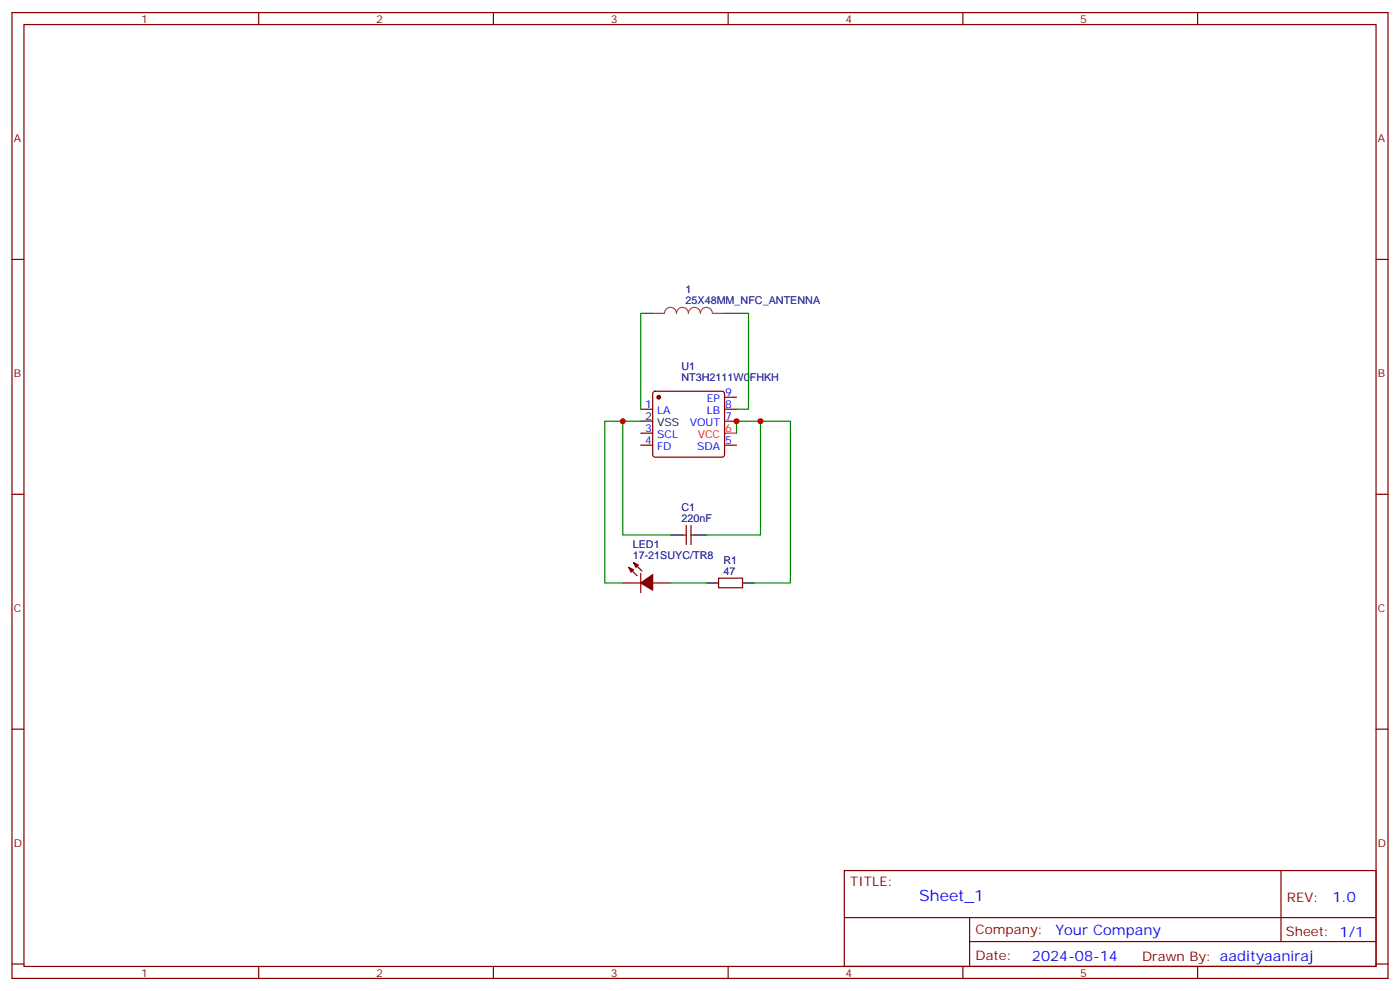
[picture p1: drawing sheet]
<svg xmlns="http://www.w3.org/2000/svg" width="412mm" height="292mm" viewBox="0 0 412 292" stroke-linecap="round" stroke-linejoin="round" font-family="sans-serif">
<g fill="none" stroke="#870000" stroke-width=".35">
<path d="M3.5 3.7h405.4v284.3h-405.4zM7.1 7.2h398.2v277.3h-398.2zM76.2 3.7v3.5M145.3 3.7v3.5M214.5 3.7v3.5M283.6 3.7v3.5M352.8 3.7v3.5M3.5 76.4h3.6M405.3 76.4h3.6M192.5 115.4l.5-.2h19.7l.5 .2 .2 .5v18l-.2 .5-.5 .2h-19.7l-.5-.2-.2-.5v-18zM213.4 116.9h3.6M188.7 120.5h3.6"/>
<path d="M188.7 131.1h3.6M188.7 127.5h3.6M213.4 120.5h3.6M213.4 124h3.6M213.4 131.1h3.6M3.5 145.5h3.6M201.1 157.5h1M202.1 154.7v5.6M203.6 154.7v5.6M203.6 157.5h1M405.3 145.5h3.6M183.4 171.6h5.3"/>
<path d="M185.2 167l2.5 2.5M186.6 165.6l2.5 2.5M188.7 168.8v5.6M192.3 171.6h5.3M211.7 170.2h7v2.8h-7zM3.5 214.7h3.6M405.3 214.7h3.6M248.7 256.3h156.6v28.2h-156.6zM377.3 256.3v20.9M248.7 270.1h156.5M285.6 277.2h119.6M285.6 270.1v14.2"/>
<path d="M3.5 283.8h3.6M76.2 284.5v3.5M145.3 284.5v3.5M214.5 284.5v3.5M283.6 284.5v3.5M352.8 284.5v3.5M405.3 283.8h3.6"/>
</g>
<path d="M213.4 127.5h3.6" fill="none" stroke="#f00" stroke-width=".35"/>
<path d="M188.7 124h3.6M197.6 157.5h3.5M204.6 157.5h3.5M208.1 171.6h3.6M218.7 171.6h3.5" fill="none" stroke="#000" stroke-width=".35"/>
<g fill="#870000" stroke="#870000" stroke-width=".35">
<path d="M185.2 167l1.4 .7-.7 .8z"/>
<path d="M186.6 165.6l1.4 .7-.7 .7z"/>
<path d="M188.7 171.6l3.6-2.4v4.5z"/>
<circle cx="194" cy="116.9" r=".53"/>
</g>
<path d="M192.3 92.3h3.4a1.76 1.76 0 0 1 1.8-1.8 1.76 1.76 0 0 1 1.8 1.8 1.76 1.76 0 0 1 1.7-1.8 1.76 1.76 0 0 1 1.8 1.8 1.76 1.76 0 0 1 1.8-1.8 1.76 1.76 0 0 1 1.7 1.8 1.76 1.76 0 0 1 1.8-1.8 1.76 1.76 0 0 1 1.7 1.8M210 92.3h3.4" fill="none" stroke="#a64a4a" stroke-width=".35"/>
<path d="M192.3 92.3h-3.6v28.2M213.4 92.3h7.1v28.2h-3.5M183.4 124h-5.2v47.6h5.2M188.7 124h-5.3v33.5h14.2M217 127.5v-3.5h7v33.5h-15.9M224 124h8.8v47.6h-10.6M197.6 171.6h10.5" fill="none" stroke="#008700" stroke-width=".35"/>
<g fill="#c00">
<circle cx="217" cy="124" r=".88"/>
<circle cx="224" cy="124" r=".88"/>
<circle cx="183.4" cy="124" r=".88"/>
</g>
<text font-size="4.6" fill="#00f" x="270.8" y="265.3">Sheet_1</text>
<g font-size="4.2" fill="#00f">
<text x="392.5" y="265.6">1.0</text>
<text x="310.9" y="275.1">Your Company</text>
<text x="304" y="282.9">2024-08-14</text>
</g>
<g font-size="3.9" fill="#800">
<text x="250.5" y="260.9">TITLE:</text>
<text x="379.1" y="265.6">REV:</text>
<text x="287.4" y="275.1">Company:</text>
<text x="378.7" y="275.7">Sheet: 1/1</text>
<text x="287.4" y="282.8">Date:</text>
<text x="336.4" y="282.8">Drawn By: aadityaaniraj</text>
</g>
<g font-size="3.2" fill="#800">
<text x="41.6" y="6.7">1</text>
<text x="110.8" y="6.7">2</text>
<text x="179.9" y="6.7">3</text>
<text x="249.1" y="6.7">4</text>
<text x="318.2" y="6.7">5</text>
<text x="4.1" y="41.8">A</text>
<text x="405.9" y="41.8">A</text>
<text x="4.1" y="110.9">B</text>
<text x="405.9" y="110.9">B</text>
<text x="4.1" y="180.1">C</text>
<text x="405.9" y="180.1">C</text>
<text x="4.1" y="249.2">D</text>
<text x="405.9" y="249.2">D</text>
<text x="41.6" y="287.5">1</text>
<text x="110.8" y="287.5">2</text>
<text x="179.9" y="287.5">3</text>
<text x="249.1" y="287.5">4</text>
<text x="318.2" y="287.5">5</text>
</g>
<g font-size="3.2" fill="#000080">
<text x="201.9" y="89.4">25X48MM_NFC_ANTENNA</text>
<text x="201.9" y="86.3">1</text>
<text x="200.7" y="112.2">NT3H2111W0FHKH</text>
<text x="200.7" y="109">U1</text>
<text x="200.7" y="153.6">220nF</text>
<text x="200.7" y="150.4">C1</text>
<text x="186.4" y="161.4">LED1</text>
<text x="186.4" y="164.6">17-21SUYC/TR8</text>
<text x="213.1" y="166">R1</text>
<text x="213.1" y="169.2">47</text>
</g>
<g font-size="3.2" fill="#00f">
<text x="208.2" y="118.4">EP</text>
<text x="213.6" y="116.6">9</text>
<text x="190.1" y="120.1">1</text>
<text x="193.6" y="121.9">LA</text>
<text x="203.2" y="125.4">VOUT</text>
<text x="208.2" y="121.9">LB</text>
<text x="213.6" y="120.1">8</text>
<text x="213.6" y="123.6">7</text>
<text x="190.1" y="130.7">4</text>
<text x="190.1" y="127.2">3</text>
<text x="193.6" y="128.9">SCL</text>
<text x="213.6" y="130.7">5</text>
<text x="193.6" y="132.5">FD</text>
<text x="205.3" y="132.5">SDA</text>
</g>
<g font-size="3.2">
<text x="190.1" y="123.6">2</text>
<text x="193.6" y="125.4">VSS</text>
</g>
<g font-size="3.2" fill="#f00">
<text x="205.5" y="128.9">VCC</text>
<text x="213.6" y="127.2">6</text>
</g>
</svg>
